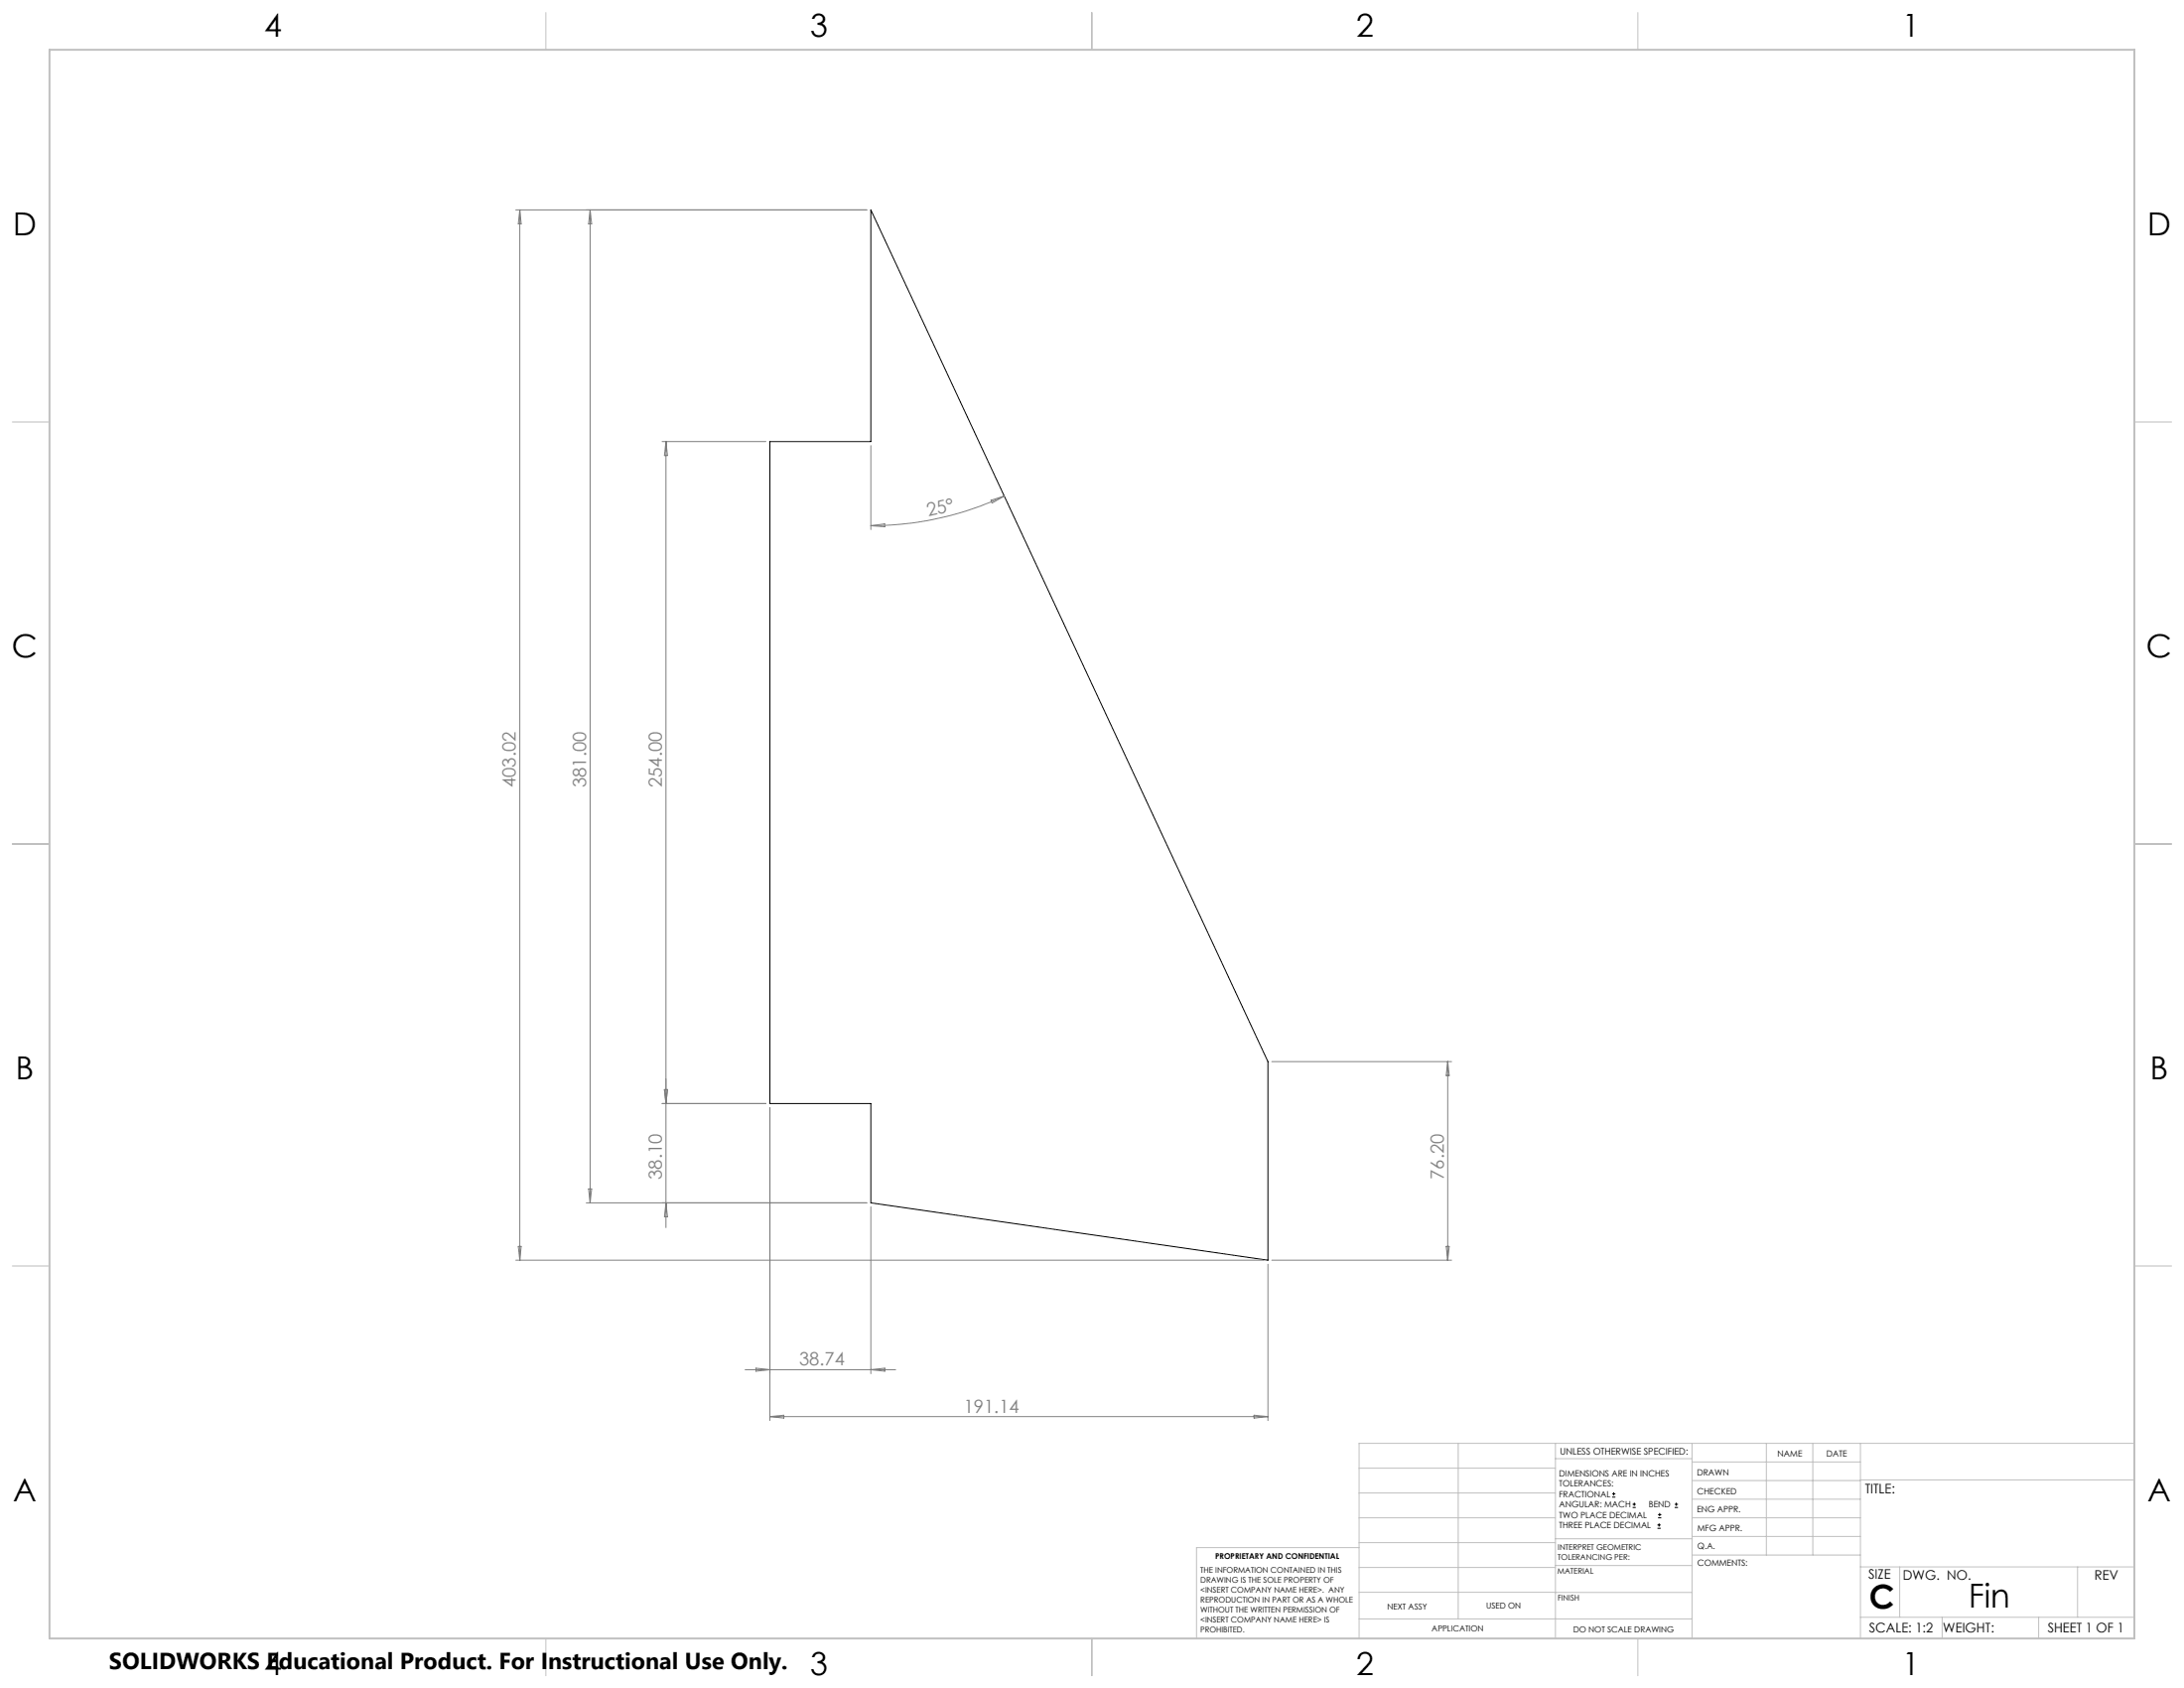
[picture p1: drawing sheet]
<svg xmlns="http://www.w3.org/2000/svg" width="559mm" height="432mm" viewBox="0 0 559 432" stroke-linecap="round" stroke-linejoin="round" font-family="sans-serif">
<g fill="none" stroke="#000" stroke-width=".25">
<path d="M222.8 53.7l101.6 217.9v50.8l-101.6-14.7v-25.4h-25.8v-169.3h25.8zM412.5 383h.8M412.5 382.1h.8M412.9 381.7v.9M417.7 385.6h.8M417.7 384.8h.8M418.1 384.4v.8M424.1 390.9h.8M424.1 390.1h.8M424.2 388.3h.9M424.2 387.5h.9M424.5 389.7v.8"/>
<path d="M424.6 387v.9M428.5 385.6h.8M428.5 384.8h.8M428.9 384.4v.8"/>
</g>
<g fill="none" stroke="#808080" stroke-width=".25">
<path d="M132 53.7h89.8M133 53.7v268.7M133 53.7l.3 3.6h-.7zM151 53.7l.4 3.6h-.8zM151 53.7v254M169.4 113h26.6M170.4 113v201M170.4 113l.4 3.5h-.8zM222.8 114v21.5M222.8 134.5l3.5-.5 .1 .8zM253.5 128l3.4-1.1-3.1 1.8zM256.9 126.9a81.4 81.4 0 0 1-34.1 7.6"/>
<path d="M170 278.7h.8l-.4 3.6zM325.4 271.6h46M370.4 271.6v50.8M370.4 271.6l.4 3.5h-.8zM169.4 282.3h26.6M197 283.3v80.1M132.6 318.8h.7l-.3 3.6zM150 307.7h71.8M150.6 304.1h.8l-.4 3.6zM170.4 307.7l.4 3.6h-.8zM222.8 308.7v42.7M370 318.8h.8l-.4 3.6z"/>
<path d="M132 322.4h191.4M324.4 323.4v40M325.4 322.4h46M190.6 350.4h38.6M193.4 350l3.6 .4-3.6 .4zM222.8 350.4l3.6-.4v.8zM197 362.4h127.4M197 362.4l3.6-.4v.8zM320.9 362l3.5 .4-3.5 .4z"/>
</g>
<g fill="none" stroke="#c0c0c0" stroke-width=".25">
<path d="M139.7 3.2v9.5M279.4 3.2v9.5M419.1 3.2v9.5M3.1 107.9h9.6M546.1 107.9h9.5M3.1 215.9h9.6M546.1 215.9h9.5M3.1 323.8h9.6M546.1 323.8h9.5M347.7 375.6h50.3M373.1 369.2v44.9M398 369.2v49.9"/>
<path d="M398 373.1h34.9M432.9 369.2v49.9M432.9 378.7h43.1M432.9 374h43.1M451.9 369.2v28.6M463.8 369.2v28.6M476 369.2v49.9M476 378.6h70.1M546.1 369.2h-198.4v49.9M347.7 394.6h50.3M347.7 388.3h50.3M347.7 381.9h50.3"/>
<path d="M347.7 395.9h-41.6v23.2M398 393.6h35M432.9 383.5h43.1M432.9 388.3h43.1M432.9 393h43.1M433 397.8h43M139.7 419.1v9.6M279.4 419.1v9.6M347.7 414.1h85.2M347.7 401h50.3M347.7 407.3h50.3M398 407.4h34.9"/>
<path d="M398 400.5h35M419.1 419.1v9.6M476 413.7h70.1M476 400.8h70.1M486.1 400.8v12.9M496.9 413.7v5.4M521.6 413.7v5.4M531.6 400.8v12.9"/>
</g>
<path d="M12.7 12.7h533.4v406.4h-533.4z" fill="none" stroke="#c0c0c0" stroke-width=".5"/>
<g font-size="8.5">
<text x="478.3" y="411.4">C</text>
<text x="503.7" y="411.3">Fin</text>
</g>
<g font-size="8.1">
<text x="67.6" y="9.3">4</text>
<text x="207.3" y="9.3">3</text>
<text x="347" y="9.3">2</text>
<text x="486.7" y="9.3">1</text>
<text x="3.3" y="60.1">D</text>
<text x="549.4" y="60.1">D</text>
<text x="3" y="168">C</text>
<text x="549.1" y="168">C</text>
<text x="4" y="276">B</text>
<text x="550.1" y="276">B</text>
<text x="3.3" y="383.9">A</text>
<text x="549.4" y="383.9">A</text>
<text x="67.6" y="428.4">4</text>
<text x="207.3" y="428.4">3</text>
<text x="347" y="428.4">2</text>
<text x="486.7" y="428.4">1</text>
</g>
<text font-size="5.9" x="27.9" y="427">SOLIDWORKS Educational Product. For Instructional Use Only.</text>
<g font-size="4.7" fill="#808080">
<text x="237.5" y="132.2" transform="rotate(-13 237.5 132.2)">25°</text>
<text x="132" y="201.4" transform="rotate(-90 132 201.4)">403.02</text>
<text x="150" y="201.4" transform="rotate(-90 150 201.4)">381.00</text>
<text x="169.4" y="201.4" transform="rotate(-90 169.4 201.4)">254.00</text>
<text x="169.4" y="301.7" transform="rotate(-90 169.4 301.7)">38.10</text>
<text x="369.4" y="301.7" transform="rotate(-90 369.4 301.7)">76.20</text>
<text x="204.5" y="349.4">38.74</text>
<text x="246.6" y="361.4">191.14</text>
</g>
<g font-size="3.4">
<text x="477.2" y="381.9">TITLE:</text>
<text x="478.1" y="404">SIZE</text>
<text x="486.9" y="404">DWG. NO.</text>
<text x="535.9" y="404.1">REV</text>
<text x="478.2" y="417.6">SCALE: 1:2</text>
<text x="497.1" y="417.7">WEIGHT:</text>
<text x="523.9" y="417.6">SHEET 1 OF 1</text>
</g>
<text font-size="2.4" x="399.2" y="372.1">UNLESS OTHERWISE SPECIFIED:</text>
<g font-size="2.2">
<text x="398.9" y="377.7">DIMENSIONS ARE IN INCHES</text>
<text x="434.2" y="377.3">DRAWN</text>
<text x="454.8" y="372.5">NAME</text>
<text x="467.3" y="372.6">DATE</text>
<text x="398.9" y="380.3">TOLERANCES:</text>
<text x="398.9" y="383">FRACTIONAL</text>
<text x="434.3" y="382.2">CHECKED</text>
<text x="398.9" y="385.6">ANGULAR: MACH</text>
<text x="398.9" y="388.3">TWO PLACE DECIMAL</text>
<text x="421.9" y="385.6">BEND</text>
<text x="434.2" y="386.9">ENG APPR.</text>
<text x="398.9" y="390.9">THREE PLACE DECIMAL</text>
<text x="434.3" y="391.6">MFG APPR.</text>
<text x="434.3" y="396.3">Q.A.</text>
<text x="434.3" y="400.5">COMMENTS:</text>
</g>
<g font-size="2.1">
<text x="354.9" y="411.6">NEXT ASSY</text>
<text x="380.3" y="411.6">USED ON</text>
<text x="366.3" y="417.4">APPLICATION</text>
<text x="402.5" y="417.5">DO NOT SCALE DRAWING</text>
</g>
<g font-size="2">
<text x="310.9" y="398.8">PROPRIETARY AND CONFIDENTIAL</text>
<text x="398.6" y="396.5">INTERPRET GEOMETRIC</text>
<text x="398.6" y="399">TOLERANCING PER:</text>
<text x="307.2" y="402.4">THE INFORMATION CONTAINED IN THIS</text>
<text x="307.2" y="404.9">DRAWING IS THE SOLE PROPERTY OF</text>
<text x="307.2" y="407.5">&lt;INSERT COMPANY NAME HERE&gt;. ANY</text>
<text x="398.5" y="402.6">MATERIAL</text>
<text x="307.2" y="410">REPRODUCTION IN PART OR AS A WHOLE</text>
<text x="307.2" y="412.5">WITHOUT THE WRITTEN PERMISSION OF</text>
<text x="398.5" y="409.4">FINISH</text>
<text x="307.2" y="415">&lt;INSERT COMPANY NAME HERE&gt; IS</text>
<text x="307.2" y="417.6">PROHIBITED.</text>
</g>
</svg>
